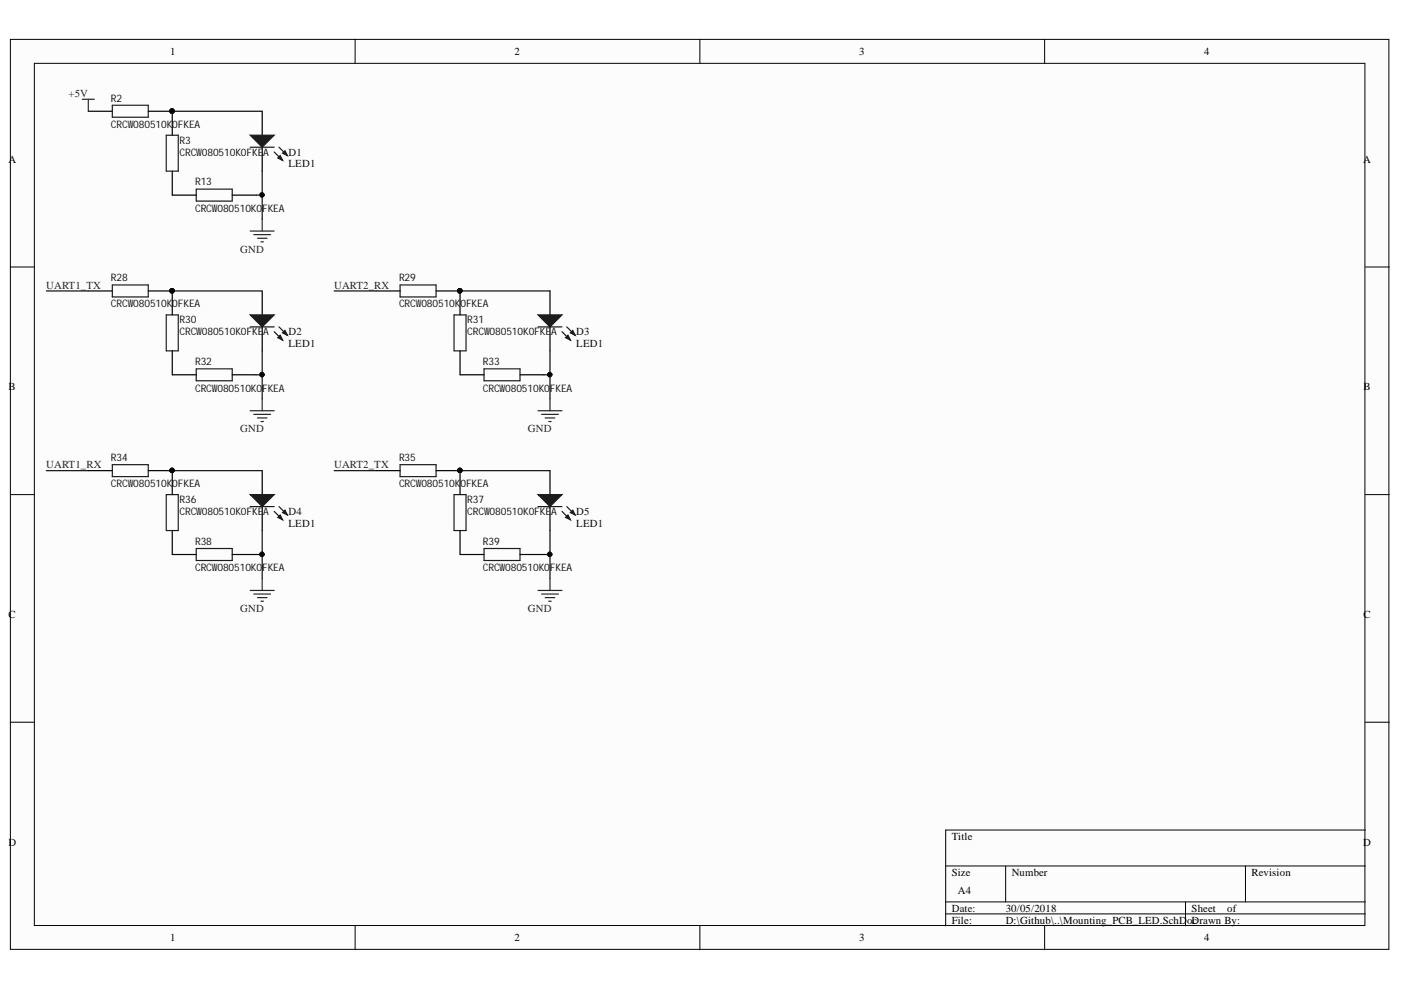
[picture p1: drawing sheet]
# Altium schematic sheet Mounting_PCB_LED.SchDoc
size A4

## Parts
D1  LED1  [L0603]
D2  LED1  [L0603]
D3  LED1  [L0603]
D4  LED1  [L0603]
D5  LED1  [L0603]
R2  CRCW080510K0FKEA  [RESC2012X50N]
R3  CRCW080510K0FKEA  [RESC2012X50N]
R13  CRCW080510K0FKEA  [RESC2012X50N]
R28  CRCW080510K0FKEA  [RESC2012X50N]
R29  CRCW080510K0FKEA  [RESC2012X50N]
R30  CRCW080510K0FKEA  [RESC2012X50N]
R31  CRCW080510K0FKEA  [RESC2012X50N]
R32  CRCW080510K0FKEA  [RESC2012X50N]
R33  CRCW080510K0FKEA  [RESC2012X50N]
R34  CRCW080510K0FKEA  [RESC2012X50N]
R35  CRCW080510K0FKEA  [RESC2012X50N]
R36  CRCW080510K0FKEA  [RESC2012X50N]
R37  CRCW080510K0FKEA  [RESC2012X50N]
R38  CRCW080510K0FKEA  [RESC2012X50N]
R39  CRCW080510K0FKEA  [RESC2012X50N]

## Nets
+5V: R2.1
GND: D1.2(K) D2.2(K) D3.2(K) D4.2(K) D5.2(K) R13.1 R32.1 R33.1 R38.1 R39.1
NetD1_1: D1.1(A) R2.2 R3.2
NetD2_1: D2.1(A) R28.2 R30.2
NetD3_1: D3.1(A) R29.2 R31.2
NetD4_1: D4.1(A) R34.2 R36.2
NetD5_1: D5.1(A) R35.2 R37.2
NetR3_1: R3.1 R13.2
NetR30_1: R30.1 R32.2
NetR31_1: R31.1 R33.2
NetR36_1: R36.1 R38.2
NetR37_1: R37.1 R39.2

Not connected (* = marked no-connect by the designer): R28 1; R29 1; R34 1; R35 1

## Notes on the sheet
- Labels drawn without touching a wire or pin: UART1_RX, UART1_TX, UART2_RX, UART2_TX
